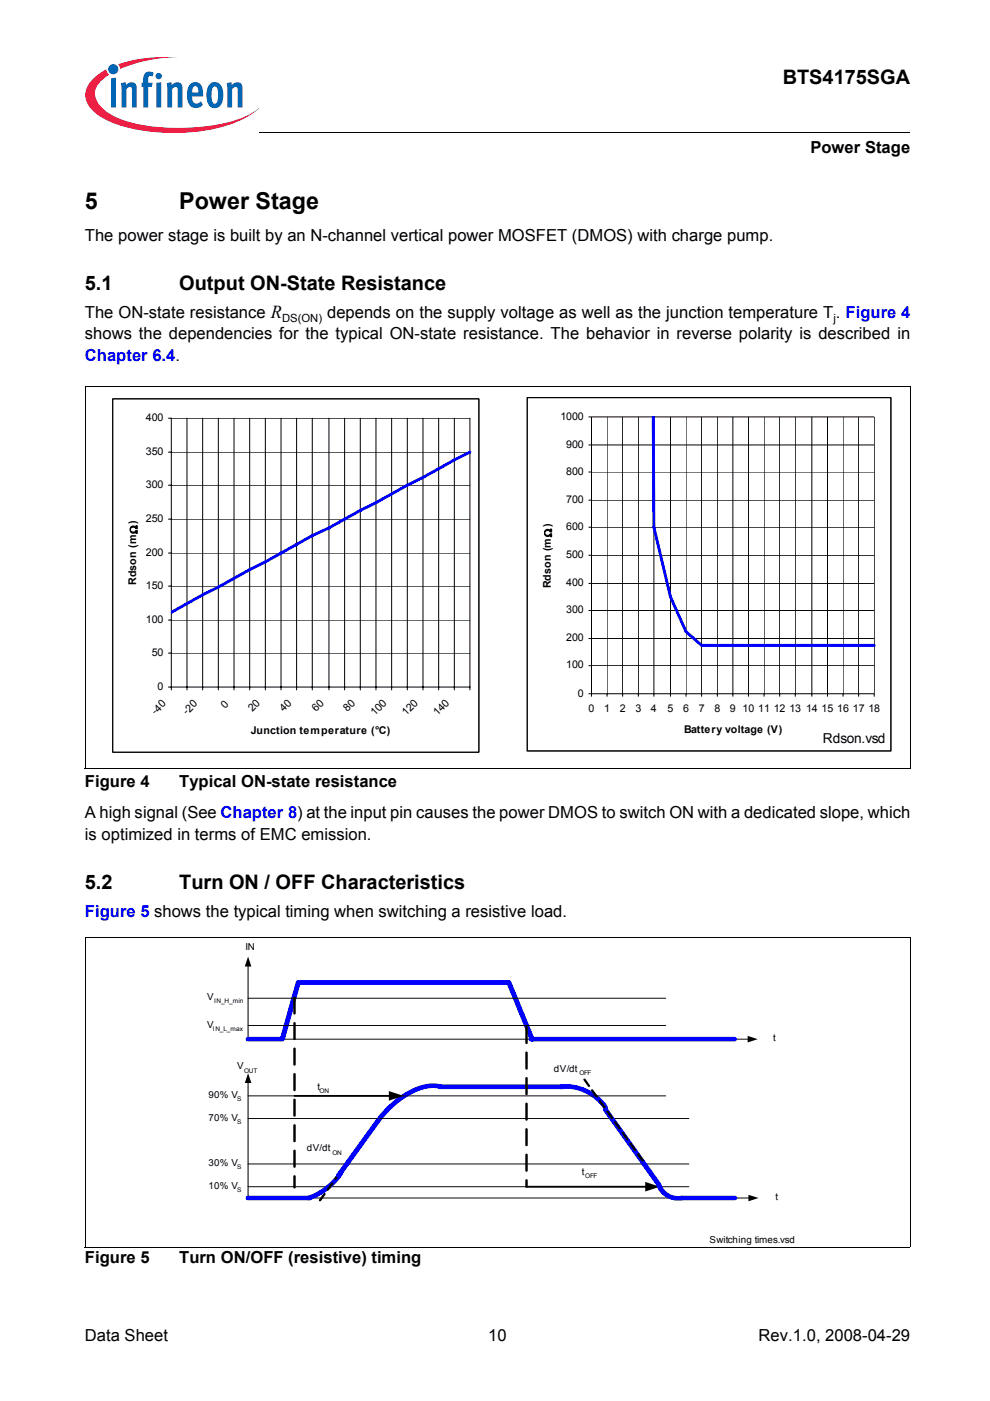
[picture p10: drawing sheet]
<svg xmlns="http://www.w3.org/2000/svg" width="210mm" height="297mm" viewBox="0 0 210 297" stroke-linecap="round" stroke-linejoin="round" font-family="sans-serif">
<circle cx="24" cy="14.7" r="1.08" fill="#0166b3"/>
<g fill="#ed1a40">
<path d="M25 13.6l.8-.2a32.4 32.4 0 0 1 12-1.3 31.9 31.9 0 0 0-11.7 2.3l-.6 .2z"/>
<path d="M19.5 16.9a11.1 11.1 0 0 1 3.1-2.2l.1 .6 .4 .5a4.9 4.9 0 0 0-3 4.3 6.3 6.3 0 0 0 3.9 4.4 31.8 31.8 0 0 0 15.4 2.6 31.6 31.6 0 0 0 13.9-3l1.6-1.2a19.6 19.6 0 0 1-10.3 4.6 41.9 41.9 0 0 1-20.4-1.3 10.1 10.1 0 0 1-5.7-4.3 4.2 4.2 0 0 1 1-5z"/>
</g>
<g fill="#0166b3">
<path d="M23.5 16.6l1.1-.1v6.3h-1.1z"/>
<path d="M25.6 17.7l1-.3 .1 .6a1.21 1.21 0 0 1 1.5-.5 1.21 1.21 0 0 1 .8 1.3v4h-1l-.1-4.1a.41 .41 0 0 0-.6-.2l-.5 .4v3.9h-1z"/>
<path d="M30.9 15.4l.7-.2 .8 .1 .2 .2-.3 .7h-.1a.47 .47 0 0 0-.7 .2l-.1 1.1h1l-.2 .9h-.8v4.4h-1v-4.4h-.4v-.9h.4v-.7a1.75 1.75 0 0 1 .5-1.4z"/>
<path d="M35.3 17.7l1-.3 .1 .6a1.21 1.21 0 0 1 1.5-.5 1.21 1.21 0 0 1 .8 1.3v4h-1l-.1-4.1a.41 .41 0 0 0-.6-.2l-.5 .4v3.9h-1z"/>
<path d="M48.1 17.7l.9-.3 .1 .6a1.21 1.21 0 0 1 1.5-.5 1.21 1.21 0 0 1 .8 1.3v4h-1v-4.1a.41 .41 0 0 0-.7-.2l-.5 .4v3.9h-1z"/>
<path d="M33 16.1a.67 .67 0 0 1 1.3 0 .67 .67 0 0 1-1.3 0zM33.1 17.6l1.1-.2v5.4h-1.1z"/>
<path d="M40.4 17.8a1.58 1.58 0 0 1 1.7-.2 1.58 1.58 0 0 1 .9 1.5l.1 1.4h-2.4a1.08 1.08 0 0 0 .3 1.1 1.08 1.08 0 0 0 1.1 .2l.5-.3 .4 .7a1.87 1.87 0 0 1-2.2 .6 1.87 1.87 0 0 1-1.1-1.9v-1.7l.3-.8zM41 18.5l-.3 1.1h1.3v-.7a.58 .58 0 0 0-.4-.6 .58 .58 0 0 0-.6 .2z"/>
<path d="M44.6 17.7a1.75 1.75 0 0 1 1.9 0 1.75 1.75 0 0 1 .8 1.7v1.3a1.95 1.95 0 0 1-2.3 2.1 2.91 2.91 0 0 1-1.2-3.2 2.77 2.77 0 0 1 .8-1.9zM45.2 18.5a4.3 4.3 0 0 0 0 3.4l.4 .1a1.53 1.53 0 0 0 .6-1.9v-.4a1.18 1.18 0 0 0-.7-1.4z"/>
</g>
<path d="M18 29h46v5h-46z" fill="#fff"/>
<path d="M55 28v.1z" fill="#000"/>
<path d="M55 28h137.9" fill="none" stroke="#000" stroke-width=".21"/>
<path d="M111.8 84.3h77.1v74.9h-77.1z" fill="#fff"/>
<g fill="none" stroke="#000" stroke-width=".21">
<path d="M111.8 84.3h77.1v74.9h-77.1zM124.8 94.3h60.6M124.8 88.4h60.6v59.3M125.4 88.4v59.3M128.7 88.4v59.3M132 88.4v59.3M135.3 88.4v59.3M138.6 88.4v59.3M142.2 88.4v59.3M145.5 88.4v59.3M148.8 88.4v59.3M152.1 88.4v59.3"/>
<path d="M155.4 88.4v59.3M158.7 88.4v59.3M162 88.4v59.3M165.3 88.4v59.3M168.6 88.4v59.3M172.1 88.4v59.3M175.5 88.4v59.3M178.8 88.4v59.3M182.1 88.4v59.3M124.8 117.7h60.6M124.8 111.8h60.6M124.8 106h60.6"/>
<path d="M124.8 100.1h60.6M124.8 135.4h60.6M124.8 129.4h60.6M124.8 123.7h60.6M124.8 141.1h60.6M124.8 147.1h60.6"/>
</g>
<path d="M138.5 88.3l.1 23.5 3.6 14.8 3.3 7.3 3.3 2.9h36.6" fill="none" stroke="#00f" stroke-width=".62"/>
<path d="M23.9 84.6h77.6v74.9h-77.6z" fill="#fff"/>
<g fill="none" stroke="#000" stroke-width=".21">
<path d="M18 82h175M18 81.9v81.1M23.9 84.6h77.6v74.9h-77.6zM35.7 95.9h63.9M35.7 88.7h63.9v57.6M36.3 88.7v57.6M39.6 88.7v57.6M43 88.7v57.6M46.3 88.7v57.6M49.6 88.7v57.6M52.9 88.7v57.6M56.3 88.7v57.6"/>
<path d="M59.6 88.7v57.6M62.9 88.7v57.6M66.2 88.7v57.6M69.7 88.7v57.6M73.1 88.7v57.6M76.4 88.7v57.6M79.7 88.7v57.6M83 88.7v57.6M86.4 88.7v57.6M89.7 88.7v57.6M93 88.7v57.6M96.3 88.7v57.6"/>
<path d="M192.9 82v81M35.7 117.3h63.9M35.7 110.1h63.9M35.7 102.9h63.9M35.7 138.5h63.9M35.7 131.5h63.9M35.7 124.3h63.9M35.7 145.7h63.9M18 163h174.9M18 198.7h175M18 198.7v65.7M192.9 198.7v65.8"/>
<path d="M52.6 204.7v15.6h106.1M52.6 217.4h88.5M52.6 211.6h88.5M52.6 229.4v24.6h106.3M52.6 232.3h88.5M52.6 237.2h93.4M52.6 251.6h93.4M52.6 246.8h93.4M18 264.4h174.9"/>
</g>
<path d="M99.6 95.9l-23.2 12.3-6.7 3.7-3.5 1.7-9.9 5.5-13.3 7-6.7 3.7" fill="none" stroke="#00f" stroke-width=".62"/>
<path d="M52.6 202.8l.7 2.1h-1.4zM158.5 219.6l2.2 .7-2.2 .7zM52.6 227.5l.7 2.1h-1.4zM82.4 231.3l3.2 1-3.2 1.1zM136.8 250.6l3.1 1-3.1 1zM158.7 253.3l2.1 .7-2.1 .7z" fill="#000"/>
<path d="M106.8 208.3h.9h-44.5l-3.3 12h-7.3M107.9 208.3l4.9 12M93.3 230.4h25.7M93.4 230.4a10.3 10.3 0 0 0-8.2 2.3 21.3 21.3 0 0 0-5.1 4.9l-8.3 11.6M112.6 220.3h43.1M119 230.5a10 10 0 0 1 9.4 4.3M128.4 235.2l11.3 15.9a4.3 4.3 0 0 0 4.9 2.9M52.6 254h13.2M72.3 248.6a13 13 0 0 1-6.9 5.4M144.5 254h11.3" fill="none" stroke="#00f" stroke-width="1"/>
<g fill="#000" stroke="#000" stroke-width=".23">
<path d="M62.4 211.4l.2 .1v3.4l-.2 .1-.1-.1zM62.4 216.8l.2 .1v3.4l-.2 .1-.1-.1zM62.4 222.2l.2 .1v3.4l-.2 .1-.1-.1zM62.4 227.7h.2v3.4l-.2 .1-.1-.1zM62.4 233.1l.2 .1v3.3l-.2 .1-.1-.1zM62.4 238.5l.2 .1v3.4l-.2 .1-.1-.1zM62.4 243.9l.2 .1v3.4l-.2 .1-.1-.1zM62.4 249.3l.2 .1v2.4l-.2 .1-.1-.1z"/>
<path d="M111.5 217.7l.3 .1v3.3l-.2 .2-.1-.2zM111.5 223.1l.3 .1v3.3l-.2 .2-.1-.2zM111.5 228.5l.3 .1v3.4l-.2 .1-.1-.1zM111.5 233.9l.3 .1v3.4l-.2 .1-.1-.1zM111.5 239.3l.3 .1v3.4l-.2 .1-.1-.1zM111.5 244.7l.3 .1v3.4l-.2 .1-.1-.1zM111.5 250.2l.3 .1v1.3l-.2 .1-.1-.1z"/>
<path d="M123.9 228.8h.1l.9 1.5h-.1l-1-1.3zM125.5 231.1h.1l1 1.5h-.2zM127.1 233.3l.2 .1 .9 1.3v.1h-.2zM128.7 235.6l1.2 1.3-.1 .2-1.1-1.3zM130.3 237.8l.2 .1 .9 1.5-.1-.1zM132 240.1l.1 .1 1 1.4h-.2zM133.6 242.4h.2l.9 1.3v.2l-.2-.1zM135.2 244.6l1.2 1.4-.1 .1-1.1-1.3z"/>
<path d="M68.7 253.1h.2v.1l-1.1 1.4-.1-.2zM70.3 250.8l.2 .2-1.1 1.3v-.1zM71.9 248.6h.2l.1 .1-1.1 1.4-.1-.2zM73.6 246.3l.2 .2-1.1 1.3-.1-.2zM75.2 244.1l.2 .1-1.1 1.4v-.2zM76.1 242.9l.2-.1v.2l-.3 .3-.1-.2z"/>
</g>
<path d="M62.4 232.3h20.3M111.6 251.6h25.5" fill="none" stroke="#000" stroke-width=".4"/>
<g font-size="4.9">
<text x="18" y="44.3">5</text>
<text x="38" y="44.3">Power Stage</text>
</g>
<g font-size="4.2">
<text x="165.9" y="17.8">BTS4175SGA</text>
<text x="18" y="61.5">5.1</text>
<text x="38" y="61.5">Output ON-State Resistance</text>
<text x="18" y="188.4">5.2</text>
<text x="38" y="188.4">Turn ON / OFF Characteristics</text>
</g>
<g font-size="3.5">
<text x="171.8" y="32.5">Power Stage</text>
<text x="18" y="51.1">The power stage is built by an N-channel vertical power MOSFET (DMOS) with charge pump.</text>
<text x="18" y="71.9">shows the dependencies for the typical ON-state resistance. The behavior in reverse polarity is described in</text>
<text x="18" y="67.4">The ON-state resistance R</text>
<text x="69.4" y="67.4">depends on the supply voltage as well as the junction temperature T. Figure 4</text>
<text x="18" y="166.8">Figure 4</text>
<text x="38" y="166.8">Typical ON-state resistance</text>
<text x="18" y="173.5">A high signal (See Chapter 8) at the input pin causes the power DMOS to switch ON with a dedicated slope, which</text>
<text x="18" y="178.1">is optimized in terms of EMC emission.</text>
<text x="18" y="267.8">Figure 5</text>
<text x="38" y="267.8">Turn ON/OFF (resistive) timing</text>
<text x="18" y="284.4">Data Sheet</text>
<text x="103.5" y="284.4">10</text>
<text x="160.8" y="284.4">Rev.1.0, 2008-04-29</text>
</g>
<g font-size="3.5" fill="#00f">
<text x="18" y="76.5">Chapter 6.4.</text>
<text x="18" y="194.3">Figure 5 shows the typical timing when switching a resistive load.</text>
</g>
<text font-size="2.9" x="174.5" y="157.6">Rdson.vsd</text>
<g font-size="2.4">
<text x="59.8" y="68.2">DS(ON)</text>
<text x="176.7" y="68.2">j</text>
</g>
<g font-size="2.3">
<text x="30.9" y="89.3">400</text>
<text x="118.8" y="89">1000</text>
<text x="120" y="95">900</text>
<text x="30.9" y="96.5">350</text>
<text x="120" y="100.7">800</text>
<text x="30.9" y="103.5">300</text>
<text x="120" y="106.6">700</text>
<text x="30.9" y="110.7">250</text>
<text x="120" y="112.4">600</text>
<text x="30.9" y="117.9">200</text>
<text x="120" y="118.3">500</text>
<text x="28.9" y="124.1" transform="rotate(-90 28.9 124.1)">Rdson (mΩ)</text>
<text x="30.9" y="124.9">150</text>
<text x="116.8" y="124.7" transform="rotate(-90 116.8 124.7)">Rdson (mΩ)</text>
<text x="120" y="124.3">400</text>
<text x="120" y="130">300</text>
<text x="30.9" y="132.1">100</text>
<text x="120" y="136">200</text>
<text x="32.2" y="139.1">50</text>
<text x="120" y="141.7">100</text>
<text x="33.4" y="146.3">0</text>
<text x="122.5" y="147.7">0</text>
<text x="33" y="151.7" transform="rotate(-45 33 151.7)">-40</text>
<text x="39.6" y="151.7" transform="rotate(-45 39.6 151.7)">-20</text>
<text x="47.7" y="150.2" transform="rotate(-45 47.7 150.2)">0</text>
<text x="53.1" y="155.6">Junction temperature (°C)</text>
<text x="53.6" y="151" transform="rotate(-45 53.6 151)">20</text>
<text x="60.2" y="151" transform="rotate(-45 60.2 151)">40</text>
<text x="67" y="151" transform="rotate(-45 67 151)">60</text>
<text x="73.7" y="151" transform="rotate(-45 73.7 151)">80</text>
<text x="79.5" y="151.8" transform="rotate(-45 79.5 151.8)">100</text>
<text x="86.1" y="151.8" transform="rotate(-45 86.1 151.8)">120</text>
<text x="92.8" y="151.8" transform="rotate(-45 92.8 151.8)">140</text>
<text x="124.8" y="151">0</text>
<text x="128.1" y="151">1</text>
<text x="131.4" y="151">2</text>
<text x="134.7" y="151">3</text>
<text x="138" y="151">4</text>
<text x="141.5" y="151">5</text>
<text x="144.8" y="151">6</text>
<text x="145.1" y="155.4">Battery voltage (V)</text>
<text x="148.2" y="151">7</text>
<text x="151.5" y="151">8</text>
<text x="154.8" y="151">9 10 11 12 13 14 15 16 17 18</text>
</g>
<g font-size="2">
<text x="52" y="201.5">IN</text>
<text x="43.9" y="212.1">V</text>
<text x="43.9" y="217.9">V</text>
<text x="164" y="220.6">t</text>
<text x="50.3" y="226.7">V</text>
<text x="117.5" y="227.2">dV/dt</text>
<text x="44.2" y="232.8">90% V</text>
<text x="67.3" y="231">t</text>
<text x="44.2" y="237.6">70% V</text>
<text x="65.1" y="244.1">dV/dt</text>
<text x="44.2" y="247.3">30% V</text>
<text x="123.4" y="249.1">t</text>
<text x="44.2" y="252">10% V</text>
<text x="164.4" y="254.5">t</text>
<text x="150.4" y="263.5">Switching times.vsd</text>
</g>
<g font-size="1.4">
<text x="45.4" y="212.7">IN_H_min</text>
<text x="45.1" y="218.6">IN_L_max</text>
<text x="51.8" y="227.4">OUT</text>
<text x="122.9" y="227.9">OFF</text>
<text x="50.3" y="233.5">S</text>
<text x="67.8" y="231.7">ON</text>
<text x="50.3" y="238.3">S</text>
<text x="70.5" y="244.8">ON</text>
<text x="50.3" y="247.9">S</text>
<text x="124.1" y="249.7">OFF</text>
<text x="50.3" y="252.7">S</text>
</g>
</svg>
